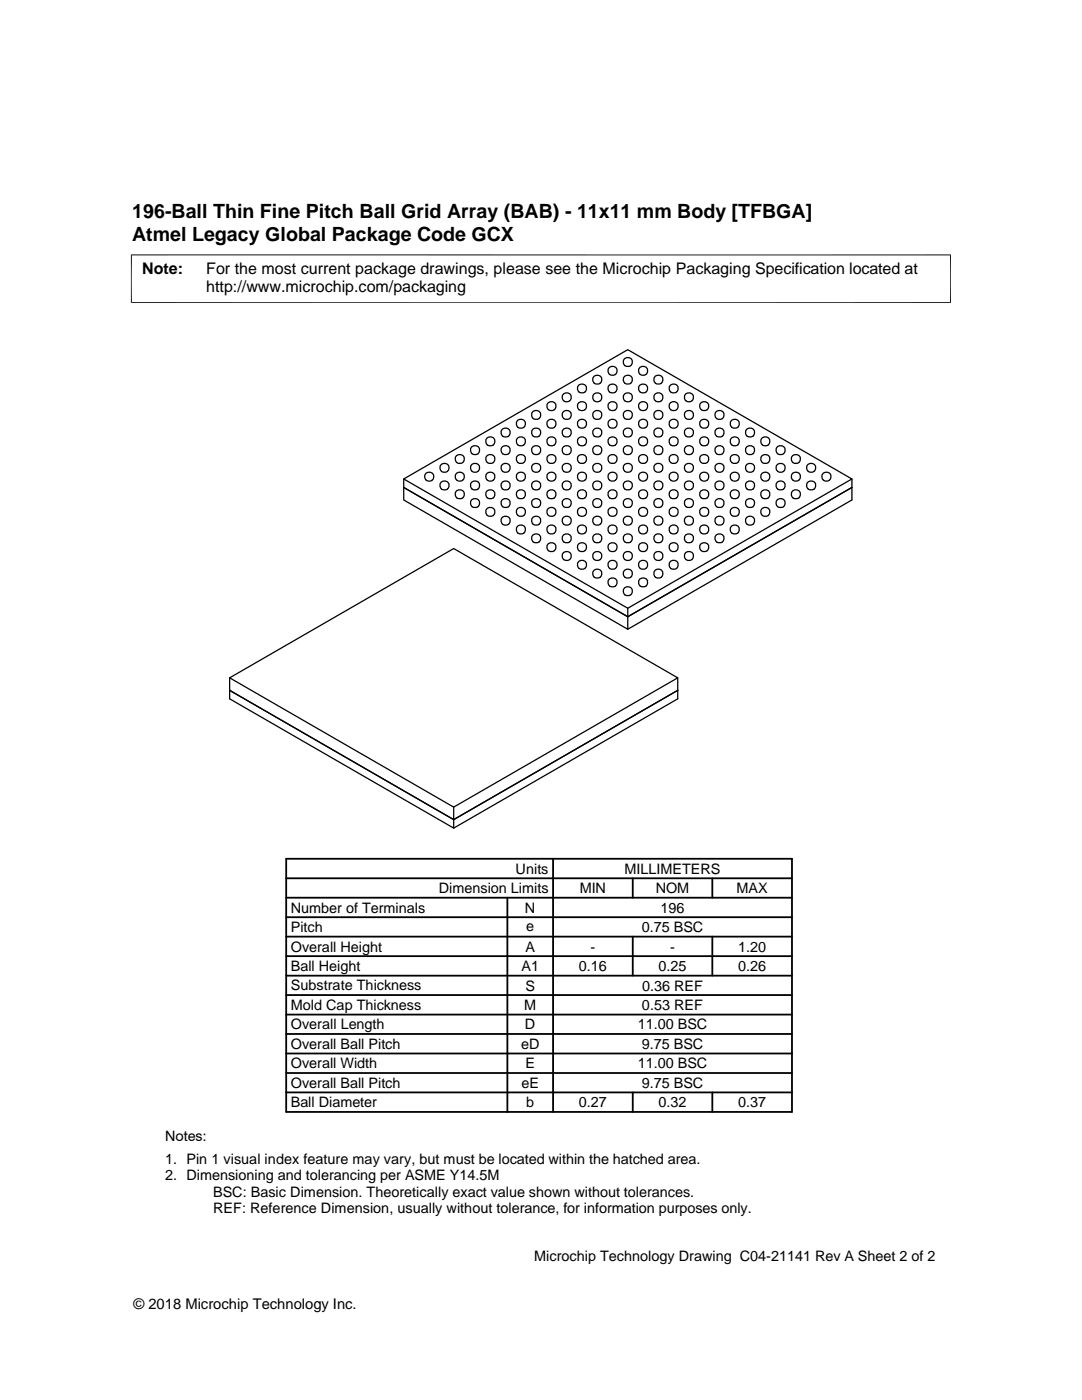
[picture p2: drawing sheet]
<svg xmlns="http://www.w3.org/2000/svg" width="216mm" height="279mm" viewBox="0 0 216 279" stroke-linecap="round" stroke-linejoin="round" font-family="sans-serif">
<g fill="none" stroke="#000" stroke-width=".25">
<path d="M80.6 95.6l44.7-25.8 44.7 25.8-44.7 25.8zM80.6 95.6v1.7l44.7 25.8 44.7-25.8-44.7 25.8-44.7-25.8v2.5l44.7 25.8 44.7-25.8v-4.2M103.3 92.3l-.3-.7a.91 .91 0 0 1 .9-.9 .91 .91 0 0 1 .9 .8l-.1 .6-.3 .3-.5 .1-.6-.2M103.3 95.8a.98 .98 0 0 0 1.4-.2l.1-.5a.91 .91 0 0 0-.9-.9 .91 .91 0 0 0-.9 .9l.3 .7M45.8 135.3v4.2l44.7 25.8 44.7-25.8v-4.2M45.8 137.8l44.7 25.8 44.7-25.8M45.8 135.3l44.7-25.8 44.7 25.8-44.7 25.8zM125.3 121.4v4.2M90.5 161.1v4.2"/>
<circle cx="113.1" cy="79.3" r=".91"/>
<circle cx="116.1" cy="77.5" r=".9"/>
<circle cx="119.2" cy="75.8" r=".9"/>
<circle cx="119.2" cy="79.3" r=".91"/>
<circle cx="122.2" cy="74" r=".91"/>
<circle cx="122.2" cy="77.5" r=".9"/>
<circle cx="125.3" cy="72.3" r=".91"/>
<circle cx="125.3" cy="75.8" r=".9"/>
<circle cx="125.3" cy="79.3" r=".91"/>
<circle cx="128.3" cy="74" r=".91"/>
<circle cx="128.3" cy="77.5" r=".9"/>
<circle cx="131.4" cy="75.8" r=".91"/>
<circle cx="131.4" cy="79.3" r=".91"/>
<circle cx="134.4" cy="77.5" r=".9"/>
<circle cx="137.5" cy="79.3" r=".91"/>
<circle cx="85.6" cy="95.1" r=".92"/>
<circle cx="88.7" cy="96.9" r=".91"/>
<circle cx="88.7" cy="93.4" r=".9"/>
<circle cx="91.7" cy="95.1" r=".92"/>
<circle cx="91.7" cy="98.7" r=".91"/>
<circle cx="91.7" cy="91.6" r=".91"/>
<circle cx="94.8" cy="96.9" r=".91"/>
<circle cx="94.8" cy="89.9" r=".91"/>
<circle cx="94.8" cy="93.4" r=".9"/>
<circle cx="97.8" cy="95.1" r=".92"/>
<circle cx="97.8" cy="98.7" r=".91"/>
<circle cx="97.8" cy="88.1" r=".91"/>
<circle cx="97.8" cy="91.6" r=".91"/>
<circle cx="100.9" cy="96.9" r=".91"/>
<circle cx="100.9" cy="86.3" r=".91"/>
<circle cx="100.9" cy="89.9" r=".91"/>
<circle cx="100.9" cy="93.4" r=".9"/>
<circle cx="103.9" cy="98.7" r=".91"/>
<circle cx="103.9" cy="84.6" r=".91"/>
<circle cx="103.9" cy="88.1" r=".91"/>
<circle cx="107" cy="89.9" r=".91"/>
<circle cx="107" cy="82.8" r=".91"/>
<circle cx="107" cy="96.9" r=".91"/>
<circle cx="107" cy="86.3" r=".91"/>
<circle cx="107" cy="93.4" r=".9"/>
<circle cx="110" cy="98.7" r=".91"/>
<circle cx="110" cy="88.1" r=".91"/>
<circle cx="110" cy="84.6" r=".91"/>
<circle cx="110" cy="91.6" r=".9"/>
<circle cx="110" cy="95.1" r=".91"/>
<circle cx="110.1" cy="81" r=".92"/>
<circle cx="113.1" cy="86.3" r=".91"/>
<circle cx="113.1" cy="89.9" r=".91"/>
<circle cx="113.1" cy="82.8" r=".91"/>
<circle cx="113.1" cy="96.9" r=".91"/>
<circle cx="113.1" cy="93.4" r=".9"/>
<circle cx="116.1" cy="98.7" r=".91"/>
<circle cx="116.1" cy="84.6" r=".91"/>
<circle cx="116.1" cy="88.1" r=".91"/>
<circle cx="116.1" cy="91.6" r=".9"/>
<circle cx="116.1" cy="95.1" r=".91"/>
<circle cx="116.1" cy="81" r=".92"/>
<circle cx="119.2" cy="89.9" r=".91"/>
<circle cx="119.2" cy="82.8" r=".91"/>
<circle cx="119.2" cy="86.3" r=".91"/>
<circle cx="119.2" cy="96.9" r=".91"/>
<circle cx="119.2" cy="93.4" r=".9"/>
<circle cx="122.2" cy="98.7" r=".91"/>
<circle cx="122.2" cy="88.1" r=".91"/>
<circle cx="122.2" cy="84.6" r=".91"/>
<circle cx="122.2" cy="91.6" r=".9"/>
<circle cx="122.2" cy="95.1" r=".91"/>
<circle cx="122.2" cy="81" r=".92"/>
<circle cx="125.3" cy="86.3" r=".91"/>
<circle cx="125.3" cy="89.9" r=".91"/>
<circle cx="125.3" cy="82.8" r=".91"/>
<circle cx="125.3" cy="96.9" r=".91"/>
<circle cx="125.3" cy="93.4" r=".9"/>
<circle cx="128.3" cy="98.7" r=".91"/>
<circle cx="128.3" cy="88.1" r=".91"/>
<circle cx="128.3" cy="84.6" r=".91"/>
<circle cx="128.3" cy="91.6" r=".9"/>
<circle cx="128.3" cy="95.1" r=".91"/>
<circle cx="128.3" cy="81" r=".92"/>
<circle cx="131.4" cy="96.9" r=".91"/>
<circle cx="131.4" cy="89.8" r=".91"/>
<circle cx="131.4" cy="82.8" r=".91"/>
<circle cx="131.4" cy="86.3" r=".91"/>
<circle cx="131.4" cy="93.4" r=".9"/>
<circle cx="134.4" cy="98.7" r=".91"/>
<circle cx="134.4" cy="88.1" r=".91"/>
<circle cx="134.4" cy="84.6" r=".91"/>
<circle cx="134.4" cy="91.6" r=".91"/>
<circle cx="134.4" cy="95.1" r=".91"/>
<circle cx="134.4" cy="81" r=".92"/>
<circle cx="137.5" cy="86.3" r=".91"/>
<circle cx="137.5" cy="89.9" r=".91"/>
<circle cx="137.5" cy="82.8" r=".91"/>
<circle cx="137.5" cy="96.9" r=".91"/>
<circle cx="137.5" cy="93.4" r=".9"/>
<circle cx="140.5" cy="95.1" r=".92"/>
<circle cx="140.5" cy="98.7" r=".91"/>
<circle cx="140.5" cy="84.6" r=".91"/>
<circle cx="140.5" cy="88.1" r=".91"/>
<circle cx="140.5" cy="91.6" r=".91"/>
<circle cx="140.5" cy="81" r=".93"/>
<circle cx="143.6" cy="89.9" r=".91"/>
<circle cx="143.6" cy="86.3" r=".91"/>
<circle cx="143.6" cy="82.8" r=".91"/>
<circle cx="143.6" cy="96.9" r=".91"/>
<circle cx="143.6" cy="93.4" r=".9"/>
<circle cx="146.6" cy="95.1" r=".92"/>
<circle cx="146.6" cy="98.7" r=".91"/>
<circle cx="146.6" cy="88.1" r=".91"/>
<circle cx="146.6" cy="84.6" r=".91"/>
<circle cx="146.6" cy="91.6" r=".91"/>
<circle cx="149.7" cy="89.9" r=".91"/>
<circle cx="149.7" cy="86.3" r=".91"/>
<circle cx="149.7" cy="96.9" r=".91"/>
<circle cx="149.7" cy="93.4" r=".91"/>
<circle cx="152.7" cy="95.1" r=".92"/>
<circle cx="152.7" cy="98.7" r=".91"/>
<circle cx="152.7" cy="88.1" r=".91"/>
<circle cx="152.7" cy="91.6" r=".91"/>
<circle cx="155.8" cy="89.9" r=".91"/>
<circle cx="155.8" cy="96.9" r=".91"/>
<circle cx="155.8" cy="93.4" r=".9"/>
<circle cx="158.8" cy="95.1" r=".92"/>
<circle cx="158.8" cy="98.7" r=".91"/>
<circle cx="158.8" cy="91.6" r=".91"/>
<circle cx="161.9" cy="96.9" r=".92"/>
<circle cx="161.9" cy="93.4" r=".91"/>
<circle cx="164.9" cy="95.1" r=".92"/>
<circle cx="94.8" cy="100.4" r=".91"/>
<circle cx="97.8" cy="102.2" r=".91"/>
<circle cx="100.9" cy="100.4" r=".91"/>
<circle cx="100.9" cy="103.9" r=".91"/>
<circle cx="103.9" cy="105.7" r=".91"/>
<circle cx="103.9" cy="102.2" r=".91"/>
<circle cx="107" cy="103.9" r=".91"/>
<circle cx="107" cy="100.4" r=".91"/>
<circle cx="107" cy="107.4" r=".9"/>
<circle cx="110" cy="102.2" r=".91"/>
<circle cx="110" cy="105.7" r=".91"/>
<circle cx="110" cy="109.2" r=".9"/>
<circle cx="113.1" cy="100.4" r=".91"/>
<circle cx="113.1" cy="103.9" r=".91"/>
<circle cx="113.1" cy="107.4" r=".9"/>
<circle cx="113.1" cy="110.9" r=".92"/>
<circle cx="116.1" cy="105.7" r=".91"/>
<circle cx="116.1" cy="112.7" r=".91"/>
<circle cx="116.1" cy="102.2" r=".91"/>
<circle cx="116.1" cy="109.2" r=".9"/>
<circle cx="119.2" cy="114.5" r=".91"/>
<circle cx="119.2" cy="103.9" r=".91"/>
<circle cx="119.2" cy="100.4" r=".91"/>
<circle cx="119.2" cy="107.5" r=".9"/>
<circle cx="119.2" cy="110.9" r=".92"/>
<circle cx="122.2" cy="116.2" r=".91"/>
<circle cx="122.2" cy="102.2" r=".91"/>
<circle cx="122.2" cy="105.7" r=".91"/>
<circle cx="122.2" cy="112.7" r=".91"/>
<circle cx="122.2" cy="109.2" r=".9"/>
<circle cx="125.3" cy="114.5" r=".91"/>
<circle cx="125.3" cy="118" r=".91"/>
<circle cx="125.3" cy="100.4" r=".91"/>
<circle cx="125.3" cy="103.9" r=".91"/>
<circle cx="125.3" cy="107.5" r=".9"/>
<circle cx="125.3" cy="110.9" r=".92"/>
<circle cx="128.3" cy="116.2" r=".91"/>
<circle cx="128.3" cy="105.7" r=".91"/>
<circle cx="128.3" cy="112.7" r=".91"/>
<circle cx="128.3" cy="102.2" r=".91"/>
<circle cx="128.3" cy="109.2" r=".9"/>
<circle cx="131.4" cy="114.5" r=".91"/>
<circle cx="131.4" cy="103.9" r=".91"/>
<circle cx="131.4" cy="100.4" r=".91"/>
<circle cx="131.4" cy="107.4" r=".91"/>
<circle cx="131.4" cy="110.9" r=".92"/>
<circle cx="134.4" cy="112.7" r=".91"/>
<circle cx="134.4" cy="102.2" r=".91"/>
<circle cx="134.4" cy="105.7" r=".91"/>
<circle cx="134.4" cy="109.2" r=".9"/>
<circle cx="137.5" cy="100.4" r=".91"/>
<circle cx="137.5" cy="103.9" r=".91"/>
<circle cx="137.5" cy="107.4" r=".9"/>
<circle cx="137.5" cy="110.9" r=".92"/>
<circle cx="140.5" cy="105.7" r=".91"/>
<circle cx="140.5" cy="102.2" r=".91"/>
<circle cx="140.5" cy="109.2" r=".91"/>
<circle cx="143.6" cy="103.9" r=".91"/>
<circle cx="143.6" cy="100.4" r=".91"/>
<circle cx="143.6" cy="107.5" r=".91"/>
<circle cx="146.6" cy="102.2" r=".91"/>
<circle cx="146.6" cy="105.7" r=".91"/>
<circle cx="149.7" cy="100.4" r=".91"/>
<circle cx="149.7" cy="103.9" r=".91"/>
<circle cx="152.7" cy="102.2" r=".91"/>
<circle cx="155.8" cy="100.4" r=".91"/>
</g>
<path d="M26.1 50.9h163.7M26.2 50.8v9.7M189.7 50.8v9.7M26.1 60.4h163.7" fill="none" stroke="#000" stroke-width=".2"/>
<g fill="none" stroke="#000" stroke-width=".36">
<path d="M57.1 171.4h100.9v50.5h-100.9zM57.1 179.2h100.9M57.1 175.3h100.9M101.2 179.2v42.7M110.4 171.4v50.5M126.3 175.3v3.9M142.1 175.3v3.9M57.1 190.8h100.9M57.1 186.9h100.9M57.1 183h100.9M57.1 198.6h100.9M57.1 194.7h100.9"/>
<path d="M126.3 186.9v7.8M142.1 186.9v7.8M57.1 206.4h100.9M57.1 214.1h100.9M57.1 210.2h100.9M57.1 218h100.9M57.1 202.5h100.9M126.3 218v3.9M142.1 218v3.9"/>
</g>
<g font-size="3.9">
<text x="26.4" y="43.5">196-Ball Thin Fine Pitch Ball Grid Array (BAB) - 11x11 mm Body [TFBGA]</text>
<text x="26.4" y="48">Atmel Legacy Global Package Code GCX</text>
</g>
<g font-size="3.2">
<text x="28.4" y="54.6">Note:</text>
<text x="41.1" y="58.3">http://www.microchip.com/packaging</text>
<text x="41.1" y="54.6">For the most current package drawings, please see the Microchip Packaging Specification located at</text>
</g>
<g font-size="2.9">
<text x="87.6" y="178.2">Dimension Limits</text>
<text x="102.9" y="174.4">Units</text>
<text x="115.7" y="178.2">MIN</text>
<text x="124.6" y="174.4">MILLIMETERS</text>
<text x="130.8" y="178.2">NOM</text>
<text x="147" y="178.2">MAX</text>
<text x="58" y="182.1">Number of Terminals</text>
<text x="104.8" y="182.1">N</text>
<text x="105" y="185.7">e</text>
<text x="131.8" y="182.1">196</text>
<text x="58" y="189.9">Overall Height</text>
<text x="58" y="186">Pitch</text>
<text x="104.8" y="189.9">A</text>
<text x="117.8" y="189.9">-</text>
<text x="128" y="186">0.75 BSC</text>
<text x="133.7" y="189.9">-</text>
<text x="147.3" y="189.9">1.20</text>
<text x="58" y="197.7">Substrate Thickness</text>
<text x="58" y="193.8">Ball Height</text>
<text x="104.1" y="193.8">A1</text>
<text x="104.8" y="197.7">S</text>
<text x="115.5" y="193.8">0.16</text>
<text x="128.1" y="197.7">0.36 REF</text>
<text x="131.4" y="193.8">0.25</text>
<text x="147.3" y="193.8">0.26</text>
<text x="58" y="201.6">Mold Cap Thickness</text>
<text x="104.6" y="201.6">M</text>
<text x="128.1" y="201.6">0.53 REF</text>
<text x="58" y="205.4">Overall Length</text>
<text x="58" y="209.3">Overall Ball Pitch</text>
<text x="104" y="209.3">eD</text>
<text x="104.8" y="205.4">D</text>
<text x="127.3" y="205.4">11.00 BSC</text>
<text x="128" y="209.3">9.75 BSC</text>
<text x="58" y="213.2">Overall Width</text>
<text x="104.8" y="213.2">E</text>
<text x="127.3" y="213.2">11.00 BSC</text>
<text x="58" y="221">Ball Diameter</text>
<text x="58" y="217.1">Overall Ball Pitch</text>
<text x="104" y="217.1">eE</text>
<text x="105" y="221">b</text>
<text x="115.5" y="221">0.27</text>
<text x="128" y="217.1">9.75 BSC</text>
<text x="131.4" y="221">0.32</text>
<text x="147.3" y="221">0.37</text>
<text x="32.9" y="227.6">Notes:</text>
<text x="32.9" y="232.2">1. Pin 1 visual index feature may vary, but must be located within the hatched area.</text>
<text x="32.9" y="235.5">2. Dimensioning and tolerancing per ASME Y14.5M</text>
<text x="42.5" y="238.8">BSC: Basic Dimension. Theoretically exact value shown without tolerances.</text>
<text x="42.5" y="242.2">REF: Reference Dimension, usually without tolerance, for information purposes only.</text>
<text x="106.6" y="251.7">Microchip Technology Drawing C04-21141 Rev A Sheet 2 of 2</text>
<text x="26.6" y="261.3">© 2018 Microchip Technology Inc.</text>
</g>
</svg>
